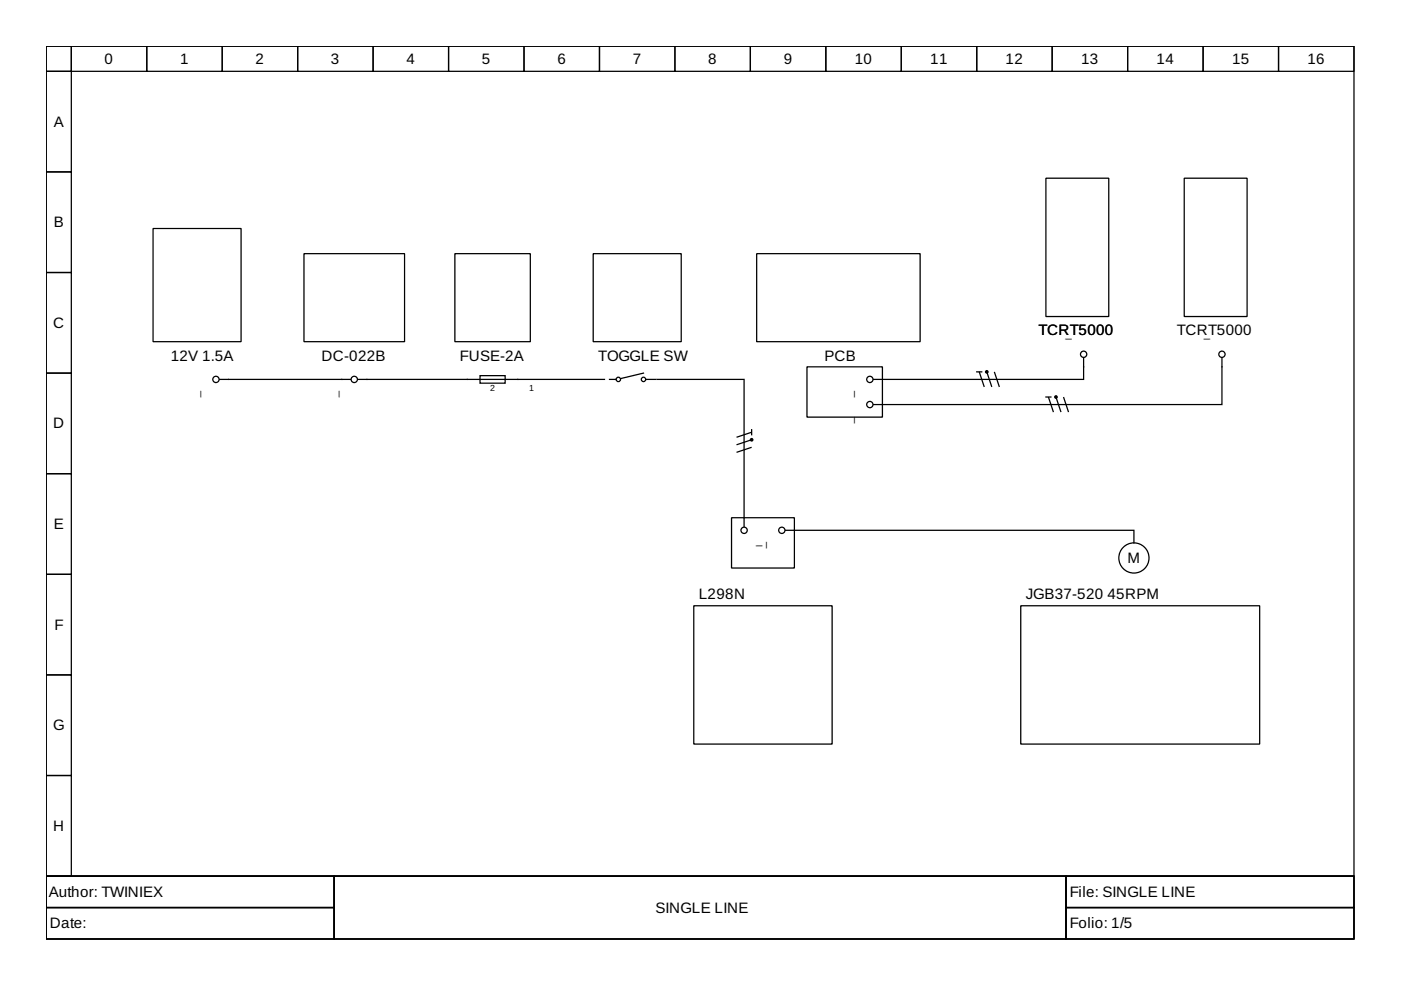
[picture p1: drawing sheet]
<svg xmlns="http://www.w3.org/2000/svg" width="297mm" height="210mm" viewBox="0 0 297 210" stroke-linecap="round" stroke-linejoin="round" font-family="sans-serif">
<g fill="none" stroke="#000" stroke-width=".27">
<path d="M9.8 9.8h277.3v176h-277.3zM9.8 9.8h5.3v5.3h-5.3zM9.8 15.1h5.3v21.4h-5.3zM15.1 9.8h16v5.3h-16zM31.1 9.8h16v5.3h-16zM47.1 9.8h16v5.3h-16zM63.1 9.8h16v5.3h-16zM79.1 9.8h16v5.3h-16zM95.1 9.8h16v5.3h-16zM111.1 9.8h16v5.3h-16zM127.1 9.8h16v5.3h-16zM143.1 9.8h16v5.3h-16z"/>
<path d="M159.1 9.8h16v5.3h-16zM175.1 9.8h16v5.3h-16zM191.1 9.8h16v5.3h-16zM207.1 9.8h16v5.3h-16zM223.1 9.8h16v5.3h-16zM239.1 9.8h16v5.3h-16zM255.1 9.8h16v5.3h-16zM271.1 9.8h16v5.3h-16zM9.8 36.5h5.3v21.3h-5.3zM221.7 37.8h13.4v29.3h-13.4zM251.1 37.8h13.3v29.3h-13.3zM9.8 57.8h5.3v21.3h-5.3z"/>
<path d="M32.5 48.4h18.6v24h-18.6zM64.4 53.8h21.4v18.6h-21.4zM96.4 53.8h16v18.6h-16zM125.8 53.8h18.6v18.6h-18.6zM160.4 53.8h34.7v18.6h-34.7zM9.8 79.1h5.3v21.3h-5.3zM101.8 79.6h5.3v1.6h-5.3zM136.4 79.1l-4.8 1.2M171.1 77.8h16v10.6h-16zM207.1 78.8h1.1M207.6 78.8l1.1 3.2M209.2 78.8l1.1 3.2"/>
<path d="M210.8 78.8l1.1 3.2M229.7 75.9v4.5h-44.5M259.1 75.9v9.9h-73.9M46.6 80.4h27.7M75.9 80.4h52.3M129.2 80.4h1.4M137.1 80.4h2M139.4 80.4h18.4v31.2M159.4 91.6l-3.2 1.1M159.4 91.1v1.1M159.4 93.2l-3.2 1.1M159.4 94.8l-3.2 1.1"/>
<path d="M221.7 84.2h1.1M222.3 84.2l1 3.2M223.9 84.2l1 3.2M225.5 84.2l1 3.2M9.8 100.4h5.3v21.4h-5.3zM155.1 109.8h13.3v10.6h-13.3zM166.6 112.4h73.8v2.7M9.8 121.8h5.3v21.3h-5.3zM147.1 128.4h29.3v29.4h-29.3zM216.4 128.4h50.7v29.4h-50.7zM9.8 143.1h5.3v21.3h-5.3zM9.8 164.4h5.3v21.4h-5.3z"/>
<path d="M9.8 185.8h277.3v13.3h-277.3zM9.8 185.8h61v6.6h-61zM9.8 192.4h61v6.7h-61zM70.8 185.8h155.2v13.3h-155.2zM226 185.8h61.1v6.6h-61.1zM226 192.4h61.1v6.7h-61.1z"/>
<circle cx="229.7" cy="75.1" r=".67"/>
<circle cx="259.1" cy="75.1" r=".67"/>
<circle cx="45.8" cy="80.4" r=".67"/>
<circle cx="75.1" cy="80.4" r=".67"/>
<circle cx="131.1" cy="80.4" r=".47"/>
<circle cx="136.4" cy="80.4" r=".47"/>
<circle cx="184.4" cy="85.8" r=".67"/>
<circle cx="184.4" cy="80.4" r=".67"/>
<circle cx="157.8" cy="112.4" r=".67"/>
<circle cx="165.8" cy="112.4" r=".67"/>
<circle cx="240.4" cy="118.3" r="3.2"/>
</g>
<g fill="#000">
<circle cx="209.2" cy="78.8" r=".4"/>
<circle cx="159.4" cy="93.2" r=".4"/>
<circle cx="223.9" cy="84.2" r=".4"/>
</g>
<g font-size="3.2">
<text x="22.2" y="13.5">0</text>
<text x="38.2" y="13.5">1</text>
<text x="54.2" y="13.5">2</text>
<text x="70.2" y="13.5">3</text>
<text x="86.2" y="13.5">4</text>
<text x="102.2" y="13.5">5</text>
<text x="118.2" y="13.5">6</text>
<text x="134.2" y="13.5">7</text>
<text x="150.2" y="13.5">8</text>
<text x="166.2" y="13.5">9</text>
<text x="181.2" y="13.5">10</text>
<text x="197.2" y="13.5">11</text>
<text x="213.2" y="13.5">12</text>
<text x="229.2" y="13.5">13</text>
<text x="245.2" y="13.5">14</text>
<text x="261.2" y="13.5">15</text>
<text x="277.2" y="13.5">16</text>
<text x="11.4" y="26.9">A</text>
<text x="11.4" y="48.2">B</text>
<text x="11.3" y="69.5">C</text>
<text x="220.2" y="71.1">TCRT5000</text>
<text x="249.5" y="71.1">TCRT5000</text>
<text x="36.2" y="76.4">12V 1.5A</text>
<text x="68.2" y="76.4">DC-022B</text>
<text x="97.5" y="76.4">FUSE-2A</text>
<text x="126.8" y="76.4">TOGGLE SW</text>
<text x="174.8" y="76.4">PCB</text>
<text x="11.3" y="90.8">D</text>
<text x="11.4" y="112.2">E</text>
<text x="239.1" y="119.4">M</text>
<text x="148.2" y="127.1">L298N</text>
<text x="217.5" y="127.1">JGB37-520</text>
<text x="234.8" y="127.1">45RPM</text>
<text x="11.5" y="133.5">F</text>
<text x="11.3" y="154.8">G</text>
<text x="11.3" y="176.2">H</text>
<text x="10.3" y="190.2">Author: TWINIEX</text>
<text x="226.8" y="190.2">File: SINGLE LINE</text>
<text x="10.6" y="196.8">Date:</text>
<text x="139" y="193.5">SINGLE LINE</text>
<text x="226.8" y="196.8">Folio: 1/5</text>
</g>
<g font-size="2.4">
<text x="227.2" y="72.3" transform="rotate(-180 227.2 72.3)">_</text>
<text x="256.5" y="72.3" transform="rotate(-180 256.5 72.3)">_</text>
<text x="43" y="83" transform="rotate(90 43 83)">_</text>
<text x="72.3" y="83" transform="rotate(90 72.3 83)">_</text>
<text x="181.6" y="83" transform="rotate(90 181.6 83)">_</text>
<text x="181.6" y="88.3" transform="rotate(90 181.6 88.3)">_</text>
<text x="160.3" y="115.2">_</text>
<text x="163" y="115" transform="rotate(90 163 115)">_</text>
</g>
<g font-size="1.9">
<text x="103.9" y="82.8">2</text>
<text x="112.2" y="82.8">1</text>
</g>
</svg>
